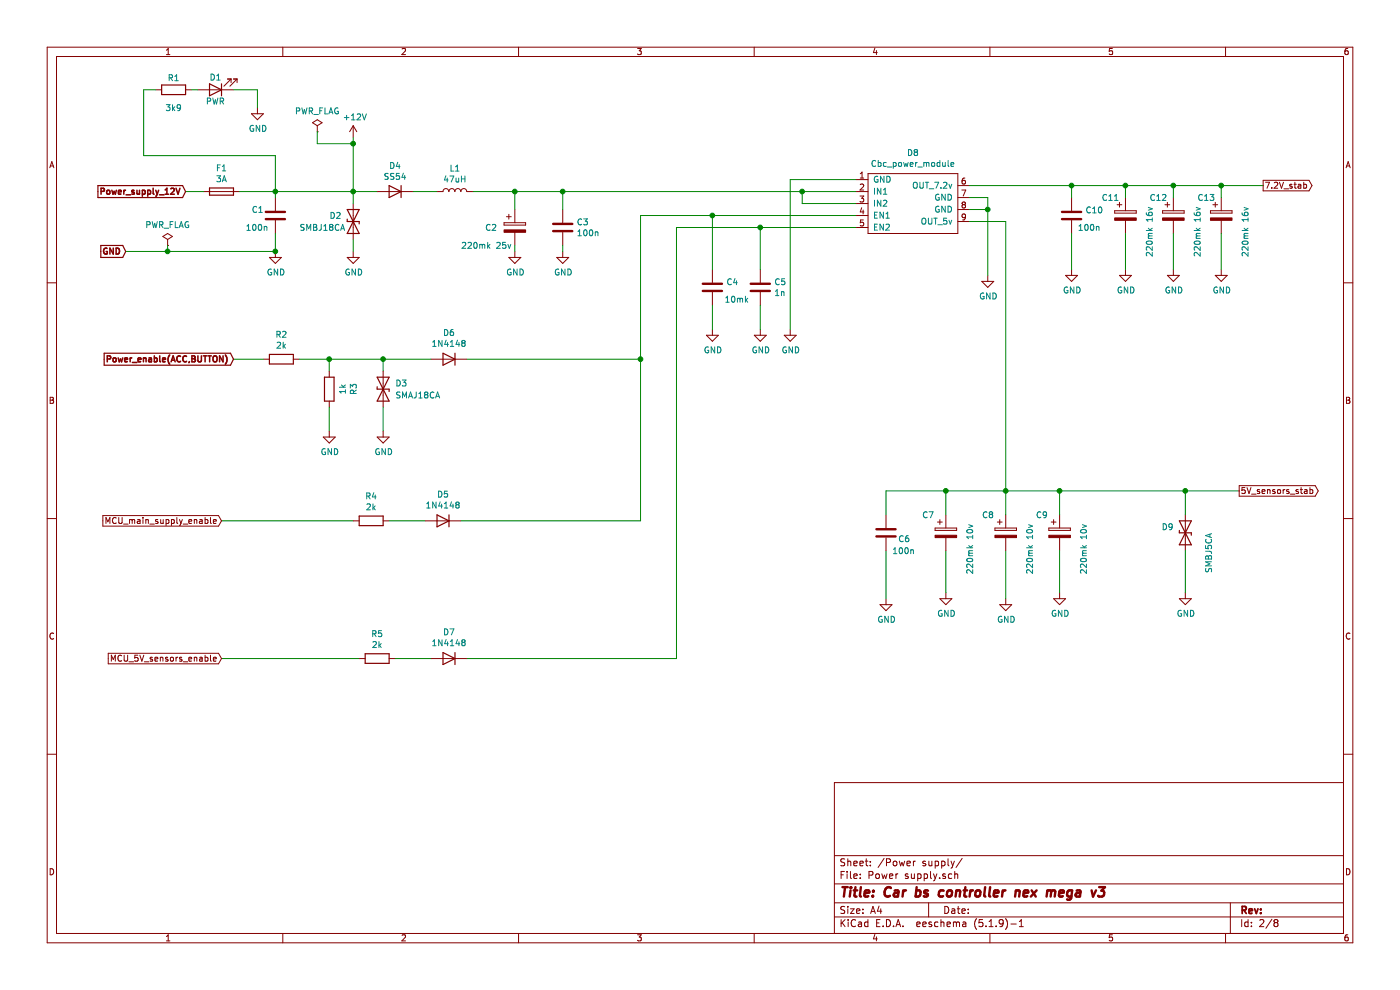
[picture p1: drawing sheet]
EESchema Schematic File Version 4
EELAYER 30 0
EELAYER END
$Descr A4 11693 8268
encoding utf-8
Sheet 2 8
Title "Car bs controller nex mega v3"
Date ""
Rev ""
Comp ""
Comment1 ""
Comment2 ""
Comment3 ""
Comment4 ""
$EndDescr
$Comp
L Car_bs_controller_nex_mega-rescue:GND-power #PWR011
U 1 1
P 6600 2750
F 0 "#PWR011" H 6600 2500 50  0001 C CNN
F 1 "GND" H 6605 2577 50  0000 C CNN
F 2 "" H 6600 2750 50  0001 C CNN
F 3 "" H 6600 2750 50  0001 C CNN
	1    6600 2750
	1    0    0    -1  
$EndComp
Text GLabel 10550 1550 2    50   Output ~ 0
7.2V_stab
$Comp
L Car_bs_controller_nex_mega-rescue:D-Device D5
U 1 1
P 3700 4350
F 0 "D5" H 3700 4133 50  0000 C CNN
F 1 "1N4148" H 3700 4224 50  0000 C CNN
F 2 "Diode_SMD:D_MiniMELF" H 3700 4350 50  0001 C CNN
F 3 "~" H 3700 4350 50  0001 C CNN
	1    3700 4350
	-1   0    0    1   
$EndComp
$Comp
L Car_bs_controller_nex_mega-rescue:C-Device C10
U 1 1
P 8950 1800
F 0 "C10" H 9065 1846 50  0000 L CNN
F 1 "100n" H 9000 1700 50  0000 L CNN
F 2 "Capacitor_SMD:C_0805_2012Metric" H 8988 1650 50  0001 C CNN
F 3 "~" H 8950 1800 50  0001 C CNN
	1    8950 1800
	1    0    0    -1  
$EndComp
$Comp
L Car_bs_controller_nex_mega-rescue:GND-power #PWR018
U 1 1
P 9400 2250
F 0 "#PWR018" H 9400 2000 50  0001 C CNN
F 1 "GND" H 9405 2077 50  0000 C CNN
F 2 "" H 9400 2250 50  0001 C CNN
F 3 "" H 9400 2250 50  0001 C CNN
	1    9400 2250
	1    0    0    -1  
$EndComp
$Comp
L Car_bs_controller_nex_mega-rescue:D-Device D6
U 1 1
P 3750 3000
F 0 "D6" H 3750 2783 50  0000 C CNN
F 1 "1N4148" H 3750 2874 50  0000 C CNN
F 2 "Diode_SMD:D_MiniMELF" H 3750 3000 50  0001 C CNN
F 3 "~" H 3750 3000 50  0001 C CNN
	1    3750 3000
	-1   0    0    1   
$EndComp
Text GLabel 1950 3000 0    50   Input ~ 10
Power_enable(ACC,BUTTON)
$Comp
L Car_bs_controller_nex_mega-rescue:+12V-power #PWR04
U 1 1
P 2950 1150
F 0 "#PWR04" H 2950 1000 50  0001 C CNN
F 1 "+12V" H 2965 1323 50  0000 C CNN
F 2 "" H 2950 1150 50  0001 C CNN
F 3 "" H 2950 1150 50  0001 C CNN
	1    2950 1150
	1    0    0    -1  
$EndComp
Text GLabel 1850 4350 0    50   Input ~ 0
MCU_main_supply_enable
Text GLabel 1550 1600 0    50   Input ~ 10
Power_supply_12V
$Comp
L Car_bs_controller_nex_mega-rescue:D_TVS-Device D2
U 1 1
P 2950 1850
F 0 "D2" V 2900 1650 50  0000 L CNN
F 1 "SMBJ18CA" V 3000 1400 50  0000 L CNN
F 2 "Diode_SMD:D_SMB" H 2950 1850 50  0001 C CNN
F 3 "~" H 2950 1850 50  0001 C CNN
	1    2950 1850
	0    1    1    0   
$EndComp
$Comp
L Car_bs_controller_nex_mega-rescue:GND-power #PWR05
U 1 1
P 2950 2100
F 0 "#PWR05" H 2950 1850 50  0001 C CNN
F 1 "GND" H 2955 1927 50  0000 C CNN
F 2 "" H 2950 2100 50  0001 C CNN
F 3 "" H 2950 2100 50  0001 C CNN
	1    2950 2100
	1    0    0    -1  
$EndComp
$Comp
L Car_bs_controller_nex_mega-rescue:C-Device C3
U 1 1
P 4700 1900
F 0 "C3" H 4815 1946 50  0000 L CNN
F 1 "100n" H 4815 1855 50  0000 L CNN
F 2 "Capacitor_SMD:C_0805_2012Metric" H 4738 1750 50  0001 C CNN
F 3 "~" H 4700 1900 50  0001 C CNN
	1    4700 1900
	1    0    0    -1  
$EndComp
$Comp
L Car_bs_controller_nex_mega-rescue:GND-power #PWR08
U 1 1
P 4700 2100
F 0 "#PWR08" H 4700 1850 50  0001 C CNN
F 1 "GND" H 4705 1927 50  0000 C CNN
F 2 "" H 4700 2100 50  0001 C CNN
F 3 "" H 4700 2100 50  0001 C CNN
	1    4700 2100
	1    0    0    -1  
$EndComp
Text GLabel 10350 4100 2    50   Output ~ 0
5V_sensors_stab
$Comp
L Car_bs_controller_nex_mega-rescue:C-Device C6
U 1 1
P 7400 4450
F 0 "C6" H 7500 4400 50  0000 L CNN
F 1 "100n" H 7450 4300 50  0000 L CNN
F 2 "Capacitor_SMD:C_0805_2012Metric" H 7438 4300 50  0001 C CNN
F 3 "~" H 7400 4450 50  0001 C CNN
	1    7400 4450
	1    0    0    -1  
$EndComp
$Comp
L Car_bs_controller_nex_mega-rescue:GND-power #PWR016
U 1 1
P 8850 4950
F 0 "#PWR016" H 8850 4700 50  0001 C CNN
F 1 "GND" H 8855 4777 50  0000 C CNN
F 2 "" H 8850 4950 50  0001 C CNN
F 3 "" H 8850 4950 50  0001 C CNN
	1    8850 4950
	1    0    0    -1  
$EndComp
$Comp
L Car_bs_controller_nex_mega-rescue:LED-Device D1
U 1 1
P 1800 750
F 0 "D1" H 1800 650 50  0000 C CNN
F 1 "PWR" H 1800 850 50  0000 C CNN
F 2 "LED_SMD:LED_0805_2012Metric" H 1800 750 50  0001 C CNN
F 3 "~" H 1800 750 50  0001 C CNN
	1    1800 750 
	-1   0    0    1   
$EndComp
$Comp
L Car_bs_controller_nex_mega-rescue:GND-power #PWR01
U 1 1
P 2150 900
F 0 "#PWR01" H 2150 650 50  0001 C CNN
F 1 "GND" H 2155 727 50  0000 C CNN
F 2 "" H 2150 900 50  0001 C CNN
F 3 "" H 2150 900 50  0001 C CNN
	1    2150 900 
	1    0    0    -1  
$EndComp
Wire Wire Line
	2150 900  2150 750 
Wire Wire Line
	2150 750  1950 750 
$Comp
L Car_bs_controller_nex_mega-rescue:R-Device R1
U 1 1
P 1450 750
F 0 "R1" V 1350 750 50  0000 C CNN
F 1 "3k9" V 1600 750 50  0000 C CNN
F 2 "Resistor_SMD:R_0603_1608Metric_Pad0.98x0.95mm_HandSolder" V 1380 750 50  0001 C CNN
F 3 "~" H 1450 750 50  0001 C CNN
	1    1450 750 
	0    1    1    0   
$EndComp
Wire Wire Line
	1300 750  1200 750 
Wire Wire Line
	1600 750  1650 750 
Wire Wire Line
	1950 3000 2200 3000
$Comp
L Car_bs_controller_nex_mega-rescue:CP-Device C2
U 1 1
P 4300 1900
F 0 "C2" H 4050 1900 50  0000 L CNN
F 1 "220mk 25v" H 3850 1750 50  0000 L CNN
F 2 "Capacitor_THT:CP_Radial_D8.0mm_P3.80mm" H 4338 1750 50  0001 C CNN
F 3 "~" H 4300 1900 50  0001 C CNN
	1    4300 1900
	1    0    0    -1  
$EndComp
$Comp
L Car_bs_controller_nex_mega-rescue:GND-power #PWR07
U 1 1
P 4300 2100
F 0 "#PWR07" H 4300 1850 50  0001 C CNN
F 1 "GND" H 4305 1927 50  0000 C CNN
F 2 "" H 4300 2100 50  0001 C CNN
F 3 "" H 4300 2100 50  0001 C CNN
	1    4300 2100
	1    0    0    -1  
$EndComp
$Comp
L Car_bs_controller_nex_mega-rescue:D_TVS-Device D3
U 1 1
P 3200 3250
F 0 "D3" V 3150 3350 50  0000 L CNN
F 1 "SMAJ18CA" V 3250 3350 50  0000 L CNN
F 2 "Diode_SMD:D_SMA" H 3200 3250 50  0001 C CNN
F 3 "~" H 3200 3250 50  0001 C CNN
	1    3200 3250
	0    1    1    0   
$EndComp
$Comp
L Car_bs_controller_nex_mega-rescue:GND-power #PWR06
U 1 1
P 3200 3600
F 0 "#PWR06" H 3200 3350 50  0001 C CNN
F 1 "GND" H 3205 3427 50  0000 C CNN
F 2 "" H 3200 3600 50  0001 C CNN
F 3 "" H 3200 3600 50  0001 C CNN
	1    3200 3600
	1    0    0    -1  
$EndComp
Text GLabel 1850 5500 0    50   Input ~ 0
MCU_5V_sensors_enable
$Comp
L Car_bs_controller_nex_mega-rescue:R-Device R5
U 1 1
P 3150 5500
F 0 "R5" V 2943 5500 50  0000 C CNN
F 1 "2k" V 3034 5500 50  0000 C CNN
F 2 "Resistor_SMD:R_0603_1608Metric_Pad0.98x0.95mm_HandSolder" V 3080 5500 50  0001 C CNN
F 3 "~" H 3150 5500 50  0001 C CNN
	1    3150 5500
	0    -1   1    0   
$EndComp
$Comp
L Car_bs_controller_nex_mega-rescue:D-Device D7
U 1 1
P 3750 5500
F 0 "D7" H 3750 5283 50  0000 C CNN
F 1 "1N4148" H 3750 5374 50  0000 C CNN
F 2 "Diode_SMD:D_MiniMELF" H 3750 5500 50  0001 C CNN
F 3 "~" H 3750 5500 50  0001 C CNN
	1    3750 5500
	-1   0    0    1   
$EndComp
$Comp
L Car_bs_controller_nex_mega-rescue:CP-Device C12
U 1 1
P 9800 1800
F 0 "C12" H 9600 1950 50  0000 L CNN
F 1 "220mk 16v" V 10000 1450 50  0000 L CNN
F 2 "Capacitor_THT:CP_Radial_D6.3mm_P2.50mm" H 9838 1650 50  0001 C CNN
F 3 "~" H 9800 1800 50  0001 C CNN
	1    9800 1800
	1    0    0    -1  
$EndComp
Text GLabel 1050 2100 0    50   Input ~ 10
GND
$Comp
L Car_bs_controller_nex_mega-rescue:R-Device R2
U 1 1
P 2350 3000
F 0 "R2" V 2143 3000 50  0000 C CNN
F 1 "2k" V 2234 3000 50  0000 C CNN
F 2 "Resistor_SMD:R_0603_1608Metric_Pad0.98x0.95mm_HandSolder" V 2280 3000 50  0001 C CNN
F 3 "~" H 2350 3000 50  0001 C CNN
	1    2350 3000
	0    -1   1    0   
$EndComp
Wire Wire Line
	1550 1600 1700 1600
$Comp
L Car_bs_controller_nex_mega-rescue:Fuse-Device F1
U 1 1
P 1850 1600
F 0 "F1" V 1653 1600 50  0000 C CNN
F 1 "3A" V 1744 1600 50  0000 C CNN
F 2 "Fuse:Fuse_2010_5025Metric" V 1780 1600 50  0001 C CNN
F 3 "~" H 1850 1600 50  0001 C CNN
	1    1850 1600
	0    1    1    0   
$EndComp
Wire Wire Line
	10200 1650 10200 1550
Connection ~ 10200 1550
Wire Wire Line
	10200 1550 10550 1550
Wire Wire Line
	6700 1700 6700 1600
Connection ~ 6700 1600
Wire Wire Line
	6700 1600 7150 1600
Wire Wire Line
	7150 1500 6600 1500
Wire Wire Line
	6600 1500 6600 2750
Wire Wire Line
	7150 1800 5950 1800
$Comp
L Car_bs_controller_nex_mega-rescue:R-Device R4
U 1 1
P 3100 4350
F 0 "R4" V 2893 4350 50  0000 C CNN
F 1 "2k" V 2984 4350 50  0000 C CNN
F 2 "Resistor_SMD:R_0603_1608Metric_Pad0.98x0.95mm_HandSolder" V 3030 4350 50  0001 C CNN
F 3 "~" H 3100 4350 50  0001 C CNN
	1    3100 4350
	0    -1   1    0   
$EndComp
Wire Wire Line
	1850 4350 2950 4350
Wire Wire Line
	3250 4350 3550 4350
$Comp
L Car_bs_controller_nex_mega-rescue:C-Device C4
U 1 1
P 5950 2400
F 0 "C4" H 6065 2446 50  0000 L CNN
F 1 "10mk" H 6050 2300 50  0000 L CNN
F 2 "Capacitor_SMD:C_1210_3225Metric_Pad1.33x2.70mm_HandSolder" H 5988 2250 50  0001 C CNN
F 3 "~" H 5950 2400 50  0001 C CNN
	1    5950 2400
	1    0    0    -1  
$EndComp
$Comp
L Car_bs_controller_nex_mega-rescue:GND-power #PWR010
U 1 1
P 6350 2750
F 0 "#PWR010" H 6350 2500 50  0001 C CNN
F 1 "GND" H 6355 2577 50  0000 C CNN
F 2 "" H 6350 2750 50  0001 C CNN
F 3 "" H 6350 2750 50  0001 C CNN
	1    6350 2750
	1    0    0    -1  
$EndComp
$Comp
L Car_bs_controller_nex_mega-rescue:GND-power #PWR09
U 1 1
P 5950 2750
F 0 "#PWR09" H 5950 2500 50  0001 C CNN
F 1 "GND" H 5955 2577 50  0000 C CNN
F 2 "" H 5950 2750 50  0001 C CNN
F 3 "" H 5950 2750 50  0001 C CNN
	1    5950 2750
	1    0    0    -1  
$EndComp
Wire Wire Line
	6350 2750 6350 2550
Wire Wire Line
	5950 2550 5950 2750
Wire Wire Line
	5950 2250 5950 1800
Connection ~ 5950 1800
Wire Wire Line
	5950 1800 5350 1800
Wire Wire Line
	1850 5500 3000 5500
Wire Wire Line
	3300 5500 3600 5500
Wire Wire Line
	3850 4350 5350 4350
Wire Wire Line
	3900 5500 5650 5500
Wire Wire Line
	5650 5500 5650 1900
Wire Wire Line
	5650 1900 6350 1900
Wire Wire Line
	6350 2250 6350 1900
Connection ~ 6350 1900
Wire Wire Line
	6350 1900 7150 1900
Wire Wire Line
	8100 1850 8400 1850
Wire Wire Line
	8400 1850 8400 4100
Wire Wire Line
	4700 2050 4700 2100
Wire Wire Line
	4700 1750 4700 1600
Connection ~ 4700 1600
Wire Wire Line
	4700 1600 6700 1600
Wire Wire Line
	10200 2250 10200 1950
$Comp
L Car_bs_controller_nex_mega-rescue:GND-power #PWR014
U 1 1
P 8250 2300
F 0 "#PWR014" H 8250 2050 50  0001 C CNN
F 1 "GND" H 8255 2127 50  0000 C CNN
F 2 "" H 8250 2300 50  0001 C CNN
F 3 "" H 8250 2300 50  0001 C CNN
	1    8250 2300
	1    0    0    -1  
$EndComp
Wire Wire Line
	8250 2300 8250 1750
Wire Wire Line
	8250 1750 8100 1750
Wire Wire Line
	8100 1650 8250 1650
Wire Wire Line
	8250 1650 8250 1750
Connection ~ 8250 1750
$Comp
L Car_bs_controller_nex_mega-rescue:D_TVS-Device D9
U 1 1
P 9900 4450
F 0 "D9" V 9850 4250 50  0000 L CNN
F 1 "SMBJ5CA" H 9900 4650 50  0000 L CNN
F 2 "Diode_SMD:D_SMA" H 9900 4450 50  0001 C CNN
F 3 "~" H 9900 4450 50  0001 C CNN
	1    9900 4450
	0    1    1    0   
$EndComp
$Comp
L Car_bs_controller_nex_mega-rescue:GND-power #PWR013
U 1 1
P 7900 4950
F 0 "#PWR013" H 7900 4700 50  0001 C CNN
F 1 "GND" H 7905 4777 50  0000 C CNN
F 2 "" H 7900 4950 50  0001 C CNN
F 3 "" H 7900 4950 50  0001 C CNN
	1    7900 4950
	1    0    0    -1  
$EndComp
Connection ~ 8400 4100
$Comp
L Cbc_power_module:Cbc_power_module D8
U 1 1
P 7650 1350
F 0 "D8" H 7625 1425 50  0000 C CNN
F 1 "Cbc_power_module" H 7625 1334 50  0000 C CNN
F 2 "Cbc_power_module:Cbc_power_module" H 7650 1350 50  0001 C CNN
F 3 "" H 7650 1350 50  0001 C CNN
	1    7650 1350
	1    0    0    -1  
$EndComp
Wire Wire Line
	7150 1700 6700 1700
$Comp
L Car_bs_controller_nex_mega-rescue:PWR_FLAG-power #FLG02
U 1 1
P 2650 1100
F 0 "#FLG02" H 2650 1175 50  0001 C CNN
F 1 "PWR_FLAG" H 2650 1273 50  0000 C CNN
F 2 "" H 2650 1100 50  0001 C CNN
F 3 "~" H 2650 1100 50  0001 C CNN
	1    2650 1100
	1    0    0    -1  
$EndComp
Wire Wire Line
	2650 1100 2650 1200
Wire Wire Line
	2950 1150 2950 1200
Wire Wire Line
	2650 1200 2950 1200
Wire Wire Line
	1400 2100 2300 2100
Wire Wire Line
	1050 2100 1400 2100
Connection ~ 1400 2100
Wire Wire Line
	1400 2050 1400 2100
$Comp
L Car_bs_controller_nex_mega-rescue:PWR_FLAG-power #FLG01
U 1 1
P 1400 2050
F 0 "#FLG01" H 1400 2125 50  0001 C CNN
F 1 "PWR_FLAG" H 1400 2223 50  0000 C CNN
F 2 "" H 1400 2050 50  0001 C CNN
F 3 "~" H 1400 2050 50  0001 C CNN
	1    1400 2050
	1    0    0    -1  
$EndComp
$Comp
L Car_bs_controller_nex_mega-rescue:CP-Device C7
U 1 1
P 7900 4450
F 0 "C7" H 7700 4600 50  0000 L CNN
F 1 "220mk 10v" V 8100 4100 50  0000 L CNN
F 2 "Capacitor_THT:CP_Radial_D6.3mm_P2.50mm" H 7938 4300 50  0001 C CNN
F 3 "~" H 7900 4450 50  0001 C CNN
	1    7900 4450
	1    0    0    -1  
$EndComp
$Comp
L Car_bs_controller_nex_mega-rescue:CP-Device C9
U 1 1
P 8850 4450
F 0 "C9" H 8650 4600 50  0000 L CNN
F 1 "220mk 10v" V 9050 4100 50  0000 L CNN
F 2 "Capacitor_THT:CP_Radial_D6.3mm_P2.50mm" H 8888 4300 50  0001 C CNN
F 3 "~" H 8850 4450 50  0001 C CNN
	1    8850 4450
	1    0    0    -1  
$EndComp
$Comp
L Car_bs_controller_nex_mega-rescue:GND-power #PWR020
U 1 1
P 9900 4950
F 0 "#PWR020" H 9900 4700 50  0001 C CNN
F 1 "GND" H 9905 4777 50  0000 C CNN
F 2 "" H 9900 4950 50  0001 C CNN
F 3 "" H 9900 4950 50  0001 C CNN
	1    9900 4950
	1    0    0    -1  
$EndComp
$Comp
L Car_bs_controller_nex_mega-rescue:GND-power #PWR015
U 1 1
P 8400 5000
F 0 "#PWR015" H 8400 4750 50  0001 C CNN
F 1 "GND" H 8405 4827 50  0000 C CNN
F 2 "" H 8400 5000 50  0001 C CNN
F 3 "" H 8400 5000 50  0001 C CNN
	1    8400 5000
	1    0    0    -1  
$EndComp
Wire Wire Line
	8400 4600 8400 5000
Wire Wire Line
	8400 4300 8400 4100
Wire Wire Line
	8400 4100 8850 4100
$Comp
L Car_bs_controller_nex_mega-rescue:CP-Device C8
U 1 1
P 8400 4450
F 0 "C8" H 8200 4600 50  0000 L CNN
F 1 "220mk 10v" V 8600 4100 50  0000 L CNN
F 2 "Capacitor_THT:CP_Radial_D6.3mm_P2.50mm" H 8438 4300 50  0001 C CNN
F 3 "~" H 8400 4450 50  0001 C CNN
	1    8400 4450
	1    0    0    -1  
$EndComp
Wire Wire Line
	7400 4100 7400 4300
Wire Wire Line
	7400 4100 7900 4100
$Comp
L Car_bs_controller_nex_mega-rescue:GND-power #PWR012
U 1 1
P 7400 5000
F 0 "#PWR012" H 7400 4750 50  0001 C CNN
F 1 "GND" H 7405 4827 50  0000 C CNN
F 2 "" H 7400 5000 50  0001 C CNN
F 3 "" H 7400 5000 50  0001 C CNN
	1    7400 5000
	1    0    0    -1  
$EndComp
Wire Wire Line
	7400 5000 7400 4600
Wire Wire Line
	9900 4950 9900 4600
Wire Wire Line
	8850 4950 8850 4600
Wire Wire Line
	7900 4950 7900 4600
Wire Wire Line
	7900 4300 7900 4100
Connection ~ 7900 4100
Wire Wire Line
	7900 4100 8400 4100
Wire Wire Line
	8850 4300 8850 4100
Connection ~ 8850 4100
Wire Wire Line
	9900 4300 9900 4100
Connection ~ 9900 4100
Wire Wire Line
	9900 4100 10350 4100
Wire Wire Line
	4300 2100 4300 2050
Wire Wire Line
	4300 1750 4300 1600
Connection ~ 4300 1600
Wire Wire Line
	4300 1600 4700 1600
$Comp
L Device:L L1
U 1 1
P 3800 1600
F 0 "L1" V 3990 1600 50  0000 C CNN
F 1 "47uH" V 3899 1600 50  0000 C CNN
F 2 "Inductor_SMD:L_7.3x7.3_H4.5" H 3800 1600 50  0001 C CNN
F 3 "~" H 3800 1600 50  0001 C CNN
	1    3800 1600
	0    -1   -1   0   
$EndComp
Wire Wire Line
	2950 1700 2950 1600
Connection ~ 2950 1600
Wire Wire Line
	2950 2000 2950 2100
Wire Wire Line
	2000 1600 2300 1600
Wire Wire Line
	2950 1600 2950 1200
Connection ~ 2950 1200
$Comp
L Car_bs_controller_nex_mega-rescue:C-Device C1
U 1 1
P 2300 1800
F 0 "C1" H 2100 1850 50  0000 L CNN
F 1 "100n" H 2050 1700 50  0000 L CNN
F 2 "Capacitor_SMD:C_0805_2012Metric" H 2338 1650 50  0001 C CNN
F 3 "~" H 2300 1800 50  0001 C CNN
	1    2300 1800
	1    0    0    -1  
$EndComp
Wire Wire Line
	2300 1950 2300 2100
Connection ~ 2300 2100
Wire Wire Line
	2300 1650 2300 1600
$Comp
L Car_bs_controller_nex_mega-rescue:GND-power #PWR02
U 1 1
P 2300 2100
F 0 "#PWR02" H 2300 1850 50  0001 C CNN
F 1 "GND" H 2305 1927 50  0000 C CNN
F 2 "" H 2300 2100 50  0001 C CNN
F 3 "" H 2300 2100 50  0001 C CNN
	1    2300 2100
	1    0    0    -1  
$EndComp
Connection ~ 2300 1600
Wire Wire Line
	9800 1650 9800 1550
Connection ~ 9800 1550
Wire Wire Line
	9800 1550 10200 1550
$Comp
L Car_bs_controller_nex_mega-rescue:GND-power #PWR019
U 1 1
P 9800 2250
F 0 "#PWR019" H 9800 2000 50  0001 C CNN
F 1 "GND" H 9805 2077 50  0000 C CNN
F 2 "" H 9800 2250 50  0001 C CNN
F 3 "" H 9800 2250 50  0001 C CNN
	1    9800 2250
	1    0    0    -1  
$EndComp
Wire Wire Line
	9800 2250 9800 1950
$Comp
L Car_bs_controller_nex_mega-rescue:GND-power #PWR021
U 1 1
P 10200 2250
F 0 "#PWR021" H 10200 2000 50  0001 C CNN
F 1 "GND" H 10205 2077 50  0000 C CNN
F 2 "" H 10200 2250 50  0001 C CNN
F 3 "" H 10200 2250 50  0001 C CNN
	1    10200 2250
	1    0    0    -1  
$EndComp
$Comp
L Car_bs_controller_nex_mega-rescue:CP-Device C13
U 1 1
P 10200 1800
F 0 "C13" H 10000 1950 50  0000 L CNN
F 1 "220mk 16v" V 10400 1450 50  0000 L CNN
F 2 "Capacitor_THT:CP_Radial_D6.3mm_P2.50mm" H 10238 1650 50  0001 C CNN
F 3 "~" H 10200 1800 50  0001 C CNN
	1    10200 1800
	1    0    0    -1  
$EndComp
Wire Wire Line
	8850 4100 9900 4100
$Comp
L Car_bs_controller_nex_mega-rescue:CP-Device C11
U 1 1
P 9400 1800
F 0 "C11" H 9200 1950 50  0000 L CNN
F 1 "220mk 16v" V 9600 1450 50  0000 L CNN
F 2 "Capacitor_THT:CP_Radial_D6.3mm_P2.50mm" H 9438 1650 50  0001 C CNN
F 3 "~" H 9400 1800 50  0001 C CNN
	1    9400 1800
	1    0    0    -1  
$EndComp
Wire Wire Line
	8100 1550 8950 1550
$Comp
L Car_bs_controller_nex_mega-rescue:GND-power #PWR017
U 1 1
P 8950 2250
F 0 "#PWR017" H 8950 2000 50  0001 C CNN
F 1 "GND" H 8955 2077 50  0000 C CNN
F 2 "" H 8950 2250 50  0001 C CNN
F 3 "" H 8950 2250 50  0001 C CNN
	1    8950 2250
	1    0    0    -1  
$EndComp
Wire Wire Line
	9400 1650 9400 1550
Connection ~ 9400 1550
Wire Wire Line
	9400 1550 9800 1550
Wire Wire Line
	9400 1950 9400 2250
Wire Wire Line
	8950 2250 8950 1950
Wire Wire Line
	8950 1650 8950 1550
Connection ~ 8950 1550
Wire Wire Line
	8950 1550 9400 1550
$Comp
L Car_bs_controller_nex_mega-rescue:R-Device R3
U 1 1
P 2750 3250
F 0 "R3" V 2543 3250 50  0000 C CNN
F 1 "1k" V 2634 3250 50  0000 C CNN
F 2 "Resistor_SMD:R_0603_1608Metric_Pad0.98x0.95mm_HandSolder" V 2680 3250 50  0001 C CNN
F 3 "~" H 2750 3250 50  0001 C CNN
	1    2750 3250
	-1   0    0    -1  
$EndComp
Wire Wire Line
	5350 1800 5350 3000
Wire Wire Line
	3200 3100 3200 3000
Wire Wire Line
	3200 3000 3600 3000
Wire Wire Line
	3200 3400 3200 3600
Wire Wire Line
	2500 3000 2750 3000
Connection ~ 3200 3000
Wire Wire Line
	2750 3100 2750 3000
Connection ~ 2750 3000
Wire Wire Line
	2750 3000 3200 3000
$Comp
L Car_bs_controller_nex_mega-rescue:GND-power #PWR03
U 1 1
P 2750 3600
F 0 "#PWR03" H 2750 3350 50  0001 C CNN
F 1 "GND" H 2755 3427 50  0000 C CNN
F 2 "" H 2750 3600 50  0001 C CNN
F 3 "" H 2750 3600 50  0001 C CNN
	1    2750 3600
	1    0    0    -1  
$EndComp
Wire Wire Line
	2750 3600 2750 3400
Wire Wire Line
	3900 3000 5350 3000
Connection ~ 5350 3000
Wire Wire Line
	5350 3000 5350 4350
Wire Wire Line
	2950 1600 3150 1600
Wire Wire Line
	3450 1600 3650 1600
Wire Wire Line
	2300 1600 2950 1600
$Comp
L Car_bs_controller_nex_mega-rescue:C-Device C5
U 1 1
P 6350 2400
F 0 "C5" H 6465 2446 50  0000 L CNN
F 1 "1n" H 6465 2355 50  0000 L CNN
F 2 "Capacitor_SMD:C_0805_2012Metric" H 6388 2250 50  0001 C CNN
F 3 "~" H 6350 2400 50  0001 C CNN
	1    6350 2400
	1    0    0    -1  
$EndComp
Wire Wire Line
	3950 1600 4300 1600
Wire Wire Line
	1200 750  1200 1300
Wire Wire Line
	1200 1300 2300 1300
Wire Wire Line
	2300 1300 2300 1600
$Comp
L Car_bs_controller_nex_mega-rescue:D-Device D4
U 1 1
P 3300 1600
F 0 "D4" H 3300 1817 50  0000 C CNN
F 1 "SS54" H 3300 1726 50  0000 C CNN
F 2 "Diode_SMD:D_SMB" H 3300 1600 50  0001 C CNN
F 3 "~" H 3300 1600 50  0001 C CNN
	1    3300 1600
	-1   0    0    -1  
$EndComp
$EndSCHEMATC
